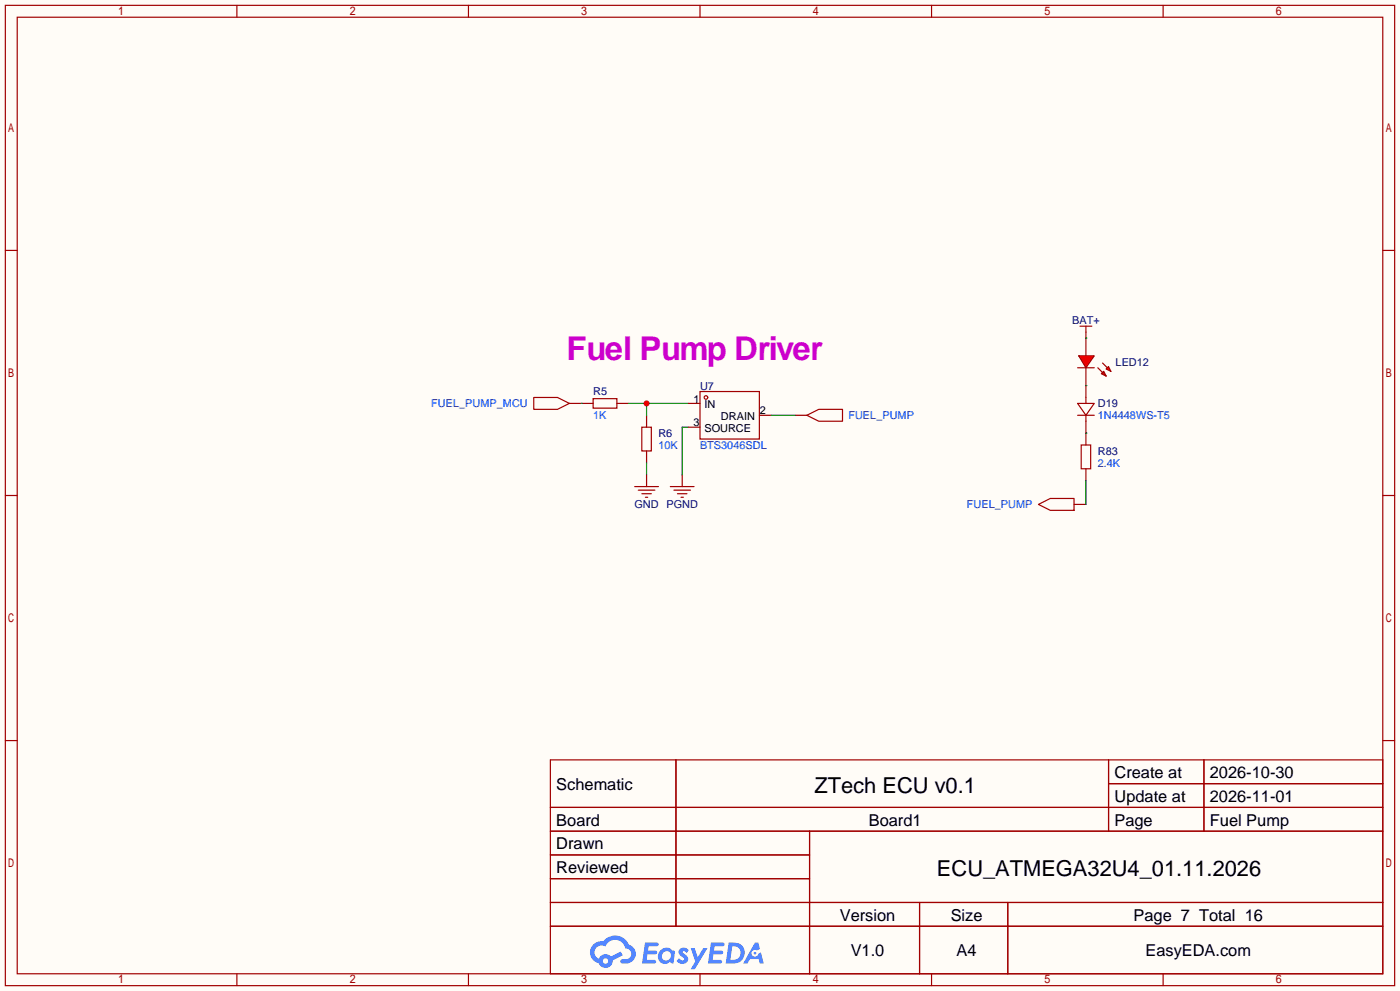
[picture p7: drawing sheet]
<svg xmlns="http://www.w3.org/2000/svg" width="299mm" height="212mm" viewBox="0 0 299 212" stroke-linecap="round" stroke-linejoin="round" font-family="sans-serif">
<path d="M0 0h299.5v211.8h-299.5z" fill="#fffcf7"/>
<g fill="none" stroke="#a10000" stroke-width=".25">
<path d="M1.1 1.1h297.2v209.6h-297.2zM3.7 3.7h292.1v204.5h-292.1zM50.7 1.1v2.6M100.2 1.1v2.6M149.7 1.1v2.6M199.3 1.1v2.6M248.8 1.1v2.6M1.1 53.5h2.6M295.8 53.5h2.5M1.1 105.9h2.6M295.8 105.9h2.5M1.1 158.3h2.6"/>
<path d="M295.8 158.3h2.5M117.7 162.4h178.1v45.8h-178.1zM117.7 172.6h178.1M117.7 177.7h178.1M144.6 162.4v35.6M173.2 177.7v30.5M237.1 162.4v15.3M237.1 167.5h58.7M257.5 162.4v15.3M117.7 182.8h55.5M117.7 192.9h178.1M117.7 187.8h55.5"/>
<path d="M117.7 198h178.1M196.7 192.9v15.3M215.6 192.9v15.3M50.7 208.2v2.5M100.2 208.2v2.5M149.7 208.2v2.5M199.3 208.2v2.5M248.8 208.2v2.5"/>
</g>
<g fill="#5487ff">
<path d="M145.5 202.8a1.3 1.3 0 0 1 1.8 .3l-.4 .6a.54 .54 0 0 0-.9-.2l.1 .2a1.28 1.28 0 0 1 .8 2 1.53 1.53 0 0 1-2.2-.3l.5-.6 .8 .5a.31 .31 0 0 0 .4-.3 .31 .31 0 0 0-.3-.3 1.12 1.12 0 0 1-.6-1.9z"/>
<path d="M147.7 202.7h.9l.7 1.9 1.1-1.9h.9l-2.7 4.5h-.9l1-1.7z"/>
<path d="M138 201.5h1.6a1.31 1.31 0 0 1 1.2 .2 .4 .4 0 0 1-.3 .6h-1.8l-.1 .9h1.6a.4 .4 0 0 1 .4 .4 .4 .4 0 0 1-.4 .4h-1.7l-.2 1.2h1.4a.46 .46 0 0 1 .5 .1 .46 .46 0 0 1 .1 .5l-.3 .2h-2.7z"/>
<path d="M152.1 201.5h1.6a1.32 1.32 0 0 1 1.3 .2 .39 .39 0 0 1-.4 .6h-1.7l-.2 .9h1.7a.4 .4 0 0 1 .3 .4 .4 .4 0 0 1-.4 .4h-1.7l-.2 1.2h1.4a.46 .46 0 0 1 .5 .1 .46 .46 0 0 1 .1 .5l-.3 .2h-2.7z"/>
<path d="M161.5 201.5h.7l.4 1.3-.7 .4a.75 .75 0 0 0-1.1 .3 .75 .75 0 0 0 .5 1 .75 .75 0 0 0 .9-.6l.6-.3 .6 2.4h-.9l-.2-1h-1.9l-.5 1h-.9z"/>
<path d="M155.9 201.5l-.7 4.5h1.5a2.27 2.27 0 0 0 2.6-2.3 2.27 2.27 0 0 0-2.7-2.2zM156.6 202.3a1.5 1.5 0 0 1 1.8 1.5 1.5 1.5 0 0 1-1.9 1.4h-.3z"/>
<path d="M141.3 203.1a1.6 1.6 0 0 0-.3 2.3 1.6 1.6 0 0 0 2.3 .2l.8 .4 .3-2.5-.2-.3h-.4a1.58 1.58 0 0 0-2.5-.1zM141.9 203.6a.98 .98 0 0 1 1.6 .5 .98 .98 0 0 1-1.1 1.2 .94 .94 0 0 1-.8-.6 .94 .94 0 0 1 .3-1.1z"/>
<path d="M126.9 201.9a2.37 2.37 0 0 0 1.2 4 1.54 1.54 0 0 0 1.7 1 1.54 1.54 0 0 0 1.3-1.6l2.1-1.1-.5-.8-2 1.1a1.57 1.57 0 0 0-2.6 .4 1.5 1.5 0 0 1-.8-2.1 1.5 1.5 0 0 1 2.2-.5 2.23 2.23 0 0 1 2.3-1.4 2.23 2.23 0 0 1 2 1.8 1.16 1.16 0 0 1 1.2 1.1 1.16 1.16 0 0 1-1 1.3h-.7a.47 .47 0 0 0-.6 .3 .47 .47 0 0 0 .4 .6 2.17 2.17 0 0 0 2.5-1 2.17 2.17 0 0 0-.3-2.7l-.8-.4a3.2 3.2 0 0 0-5.4-.7l-1.2 .1zM129 205.4a.58 .58 0 0 1 1.1 0 .58 .58 0 0 1-1.1 0z"/>
<circle cx="161.5" cy="203.8" r=".28"/>
</g>
<path d="M126.9 85.2h5.1v2h-5.1zM137.3 91.3h2v5.1h-2zM222.1 107.8l2.6-1.2h5v2.5h-5z" fill="none" stroke="#a10000" stroke-width=".25"/>
<path d="M124.3 86.2h2.6M132 86.2h2.5M138.3 88.8v2.5M138.3 96.4v2.5M229.7 107.8h2.6" fill="none" stroke="#870000" stroke-width=".25"/>
<path d="M134.5 86.2h12.7M138.3 86.2v2.6" fill="none" stroke="#008700" stroke-width=".25"/>
<circle cx="138.3" cy="86.2" r=".63" fill="#c00"/>
<path d="M232.3 71v5.1M232.3 78.6v3.8M121.8 86.2h2.5M147.2 86.2h2.5M147.2 91.3h2.5M162.4 88.8h2.6M170.1 88.8h2.5M232.3 92.6v2.5M138.3 101.5v2.5M145.9 101.5v2.5M232.3 100.2v2.5" fill="none" stroke="#870000" stroke-width=".25"/>
<g fill="none" stroke="#a10000" stroke-width=".25">
<path d="M230.5 78.6h3.6M231 69.7h2.6M232.3 69.7v1.3M114.2 85h5.1l2.5 1.2-2.5 1.3h-5.1zM149.7 83.7h12.7v10.2h-12.7zM172.6 88.8l2.5-1.3h5.1v2.5h-5.1zM231.3 95.1h2v5.1h-2zM135.8 104h5M136.5 104.8h3.6M137.3 105.5h2M138 106.3h.6M143.4 104h5.1"/>
<path d="M144.1 104.8h3.6M144.9 105.5h2M145.7 106.3h.5"/>
<circle cx="151" cy="85" r=".38"/>
</g>
<path d="M124.3 86.2h.1M138.3 98.9v2.6M147.2 91.3h-1.3v10.2M165 88.8h5.1" fill="none" stroke="#008700" stroke-width=".25"/>
<g fill="#f00" stroke="#a10000" stroke-width=".25">
<path d="M230.8 76.1h3.3l-1.8 2.5z"/>
<path d="M236.6 78.9l.5-.5 .5 1z"/>
<path d="M235.6 79.9l.5-.5 .5 1z"/>
</g>
<path d="M234.8 78.6l1 1M235.8 77.6l1.1 1M230.5 86.2h3.6l-1.8 2.6zM230.5 88.8h3.6M232.3 85v1.2M232.3 88.8v1.2" fill="none" stroke="#a10000" stroke-width=".25"/>
<path d="M232.3 72.3h.1M232.3 82.4h.1M232.3 92.6h.1M232.3 102.7v5.1" fill="none" stroke="#008700" stroke-width=".25"/>
<path d="M232.3 82.4v2.6M232.3 90v2.6" fill="none" stroke="#870000" stroke-width=".25"/>
<text font-size="7" fill="#c0c" x="121.2" y="76.9">Fuel Pump Driver</text>
<g font-size="4.7">
<text x="174.2" y="169.4">ZTech ECU v0.1</text>
<text x="200.4" y="187.2">ECU_ATMEGA32U4_01.11.2026</text>
</g>
<g font-size="3.5">
<text x="238.4" y="166.3">Create at</text>
<text x="258.8" y="166.3">2026-10-30</text>
<text x="119" y="168.8">Schematic</text>
<text x="238.4" y="171.4">Update at</text>
<text x="258.8" y="171.4">2026-11-01</text>
<text x="119" y="176.5">Board</text>
<text x="185.8" y="176.5">Board1</text>
<text x="238.4" y="176.5">Page</text>
<text x="258.8" y="176.5">Fuel Pump</text>
<text x="119" y="181.5">Drawn</text>
<text x="119" y="186.6">Reviewed</text>
<text x="179.6" y="196.8">Version</text>
<text x="203.4" y="196.8">Size</text>
<text x="242.5" y="196.8">Page 7 Total 16</text>
<text x="182" y="204.4">V1.0</text>
<text x="204.6" y="204.4">A4</text>
<text x="245" y="204.4">EasyEDA.com</text>
</g>
<g font-size="2.3" fill="#000080">
<text x="229.3" y="69.3">BAT+</text>
<text x="149.7" y="83.3">U7</text>
<text x="238.6" y="78.2">LED12</text>
<text x="126.9" y="84.5">R5</text>
<text x="234.8" y="87.1">D19</text>
<text x="140.8" y="93.4">R6</text>
<text x="234.8" y="97.2">R83</text>
<text x="135.7" y="108.7">GND</text>
<text x="142.5" y="108.7">PGND</text>
</g>
<g font-size="2.3" fill="#00f">
<text x="92.3" y="87.1">FUEL_PUMP_MCU</text>
<text x="126.9" y="89.6">1K</text>
<text x="181.5" y="89.6">FUEL_PUMP</text>
<text x="234.8" y="89.6">1N4448WS-T5</text>
<text x="140.8" y="96">10K</text>
<text x="149.7" y="96">BTS3046SDL</text>
<text x="234.8" y="99.8">2.4K</text>
<text x="206.8" y="108.7">FUEL_PUMP</text>
</g>
<g font-size="2.3">
<text x="148.3" y="86">1</text>
<text x="150.7" y="87.3">IN</text>
<text x="154.2" y="89.9">DRAIN</text>
<text x="162.6" y="88.6">2</text>
<text x="148.3" y="91.1">3</text>
<text x="150.7" y="92.4">SOURCE</text>
</g>
</svg>
